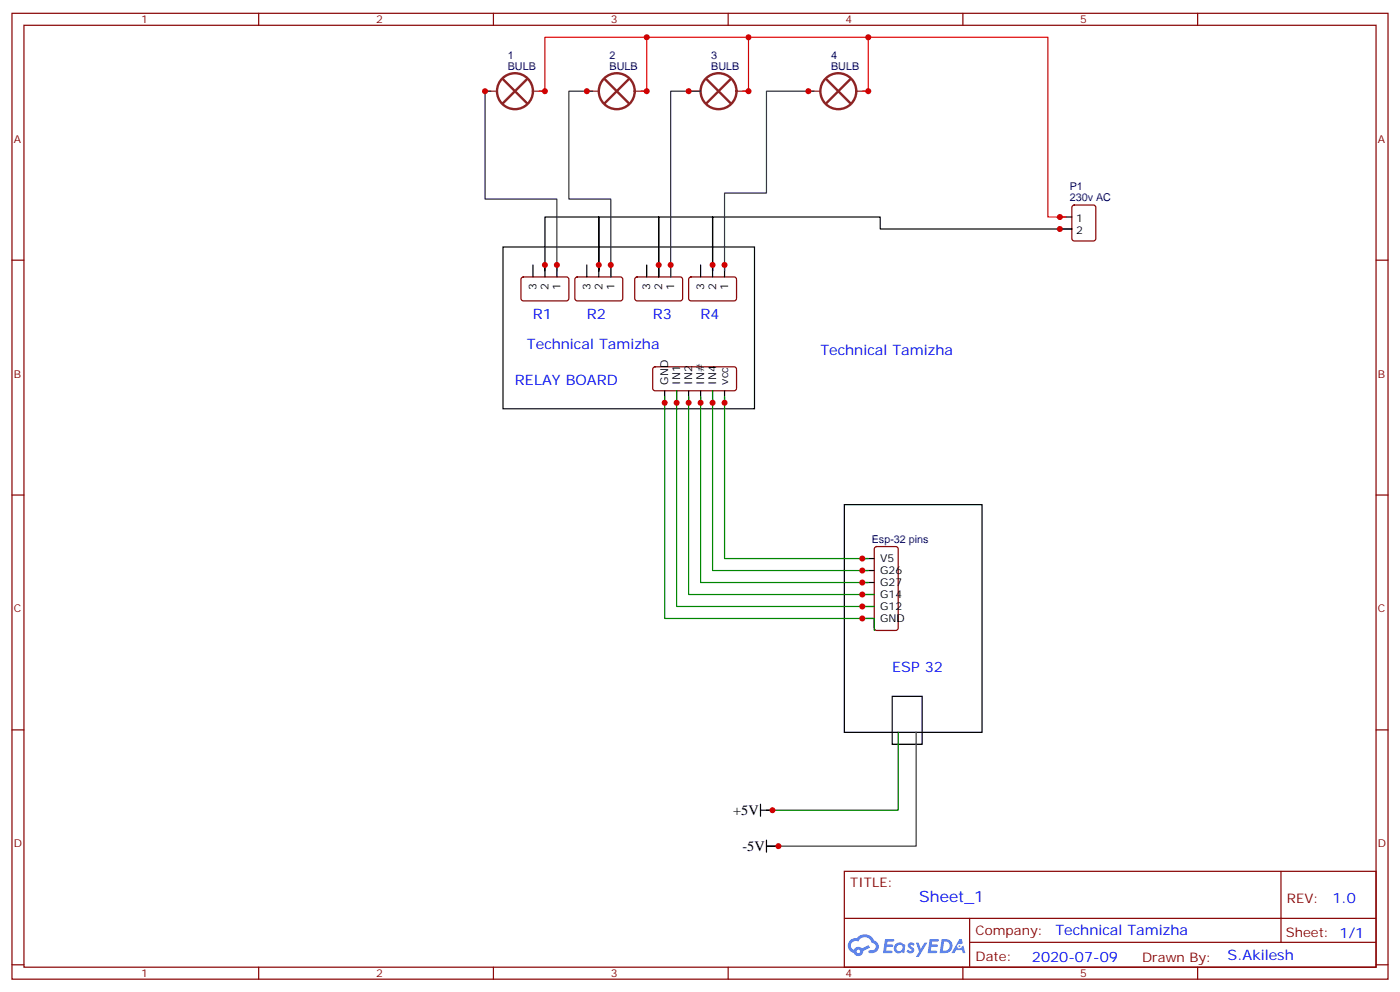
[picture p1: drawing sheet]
<svg xmlns="http://www.w3.org/2000/svg" width="412mm" height="292mm" viewBox="0 0 412 292" stroke-linecap="round" stroke-linejoin="round" font-family="sans-serif">
<g fill="none" stroke="#870000" stroke-width=".35">
<path d="M3.5 3.9h405.4v284.4h-405.4zM7.1 7.4h398.2v277.3h-398.2zM76.2 3.9v3.5M145.3 3.9v3.5M214.5 3.9v3.5M283.6 3.9v3.5M352.8 3.9v3.5M3.5 76.6h3.6M405.3 76.6h3.6M3.5 145.7h3.6M405.3 145.7h3.6M3.5 214.9h3.6"/>
<path d="M405.3 214.9h3.6M248.7 256.5h156.6v28.2h-156.6zM377.3 256.5v20.9M248.7 270.4h156.5M285.6 277.4h119.6M285.6 270.4v14.1M3.5 284h3.6M76.2 284.7v3.6M145.3 284.7v3.6M214.5 284.7v3.6M283.6 284.7v3.6M352.8 284.7v3.6"/>
<path d="M405.3 284h3.6"/>
</g>
<g fill="#5487ff">
<path d="M267.7 277.7a1.22 1.22 0 0 1 1.7 .2l-.4 .6a.47 .47 0 0 0-.3-.4 .47 .47 0 0 0-.5 .2l.1 .2a1.14 1.14 0 0 1 .8 1.8 1.14 1.14 0 0 1-1.9 0l-.2-.2 .5-.6 .7 .5a.29 .29 0 0 0 .3-.3 .29 .29 0 0 0-.2-.3 1.04 1.04 0 0 1-.6-1.7z"/>
<path d="M260.7 276.4h2.4l.3 .2-.2 .5-1.8 .1-.1 .8h1.5l.3 .4-.3 .4h-1.6l-.2 1.1h1.7l.2 .3-.2 .3-2.6 .1z"/>
<path d="M273.8 276.4h2.4l.3 .2-.1 .5-1.8 .1-.2 .8h1.6l.3 .4-.4 .4h-1.6l-.1 1.1h1.7l.2 .3-.2 .3-2.6 .1z"/>
<path d="M282.6 276.4h.7l.3 1.3-.6 .3a.69 .69 0 0 0-1 .3 .69 .69 0 0 0 .4 .9 .69 .69 0 0 0 .9-.6l.5-.2 .6 2.2h-.8l-.2-.9h-1.8l-.5 .9h-.8z"/>
<path d="M269.8 277.5h.8l.6 1.8 1.1-1.8h.9l-2.6 4.2h-.8l.9-1.5z"/>
<path d="M277.4 276.4l-.6 4.2h1.3a2.11 2.11 0 0 0 2.5-2.1 2.11 2.11 0 0 0-2.5-2.1zM278.1 277.2a1.39 1.39 0 0 1 1.7 1.4 1.39 1.39 0 0 1-1.8 1.3h-.3z"/>
<path d="M263.7 278.1a1.54 1.54 0 0 0-.1 2.1 1.54 1.54 0 0 0 2.2 .1l.6 .3 .3-2.3-.2-.3h-.4a1.49 1.49 0 0 0-2.4 .1zM264 279.1a.94 .94 0 0 1 1.8 0 .94 .94 0 0 1-1.8 0z"/>
<path d="M250.4 276.8a2.18 2.18 0 0 0 1.1 3.7 1.44 1.44 0 0 0 1.6 .9 1.44 1.44 0 0 0 1.2-1.4l2-1-.5-.8-1.9 1a1.47 1.47 0 0 0-2.4 .4 1.39 1.39 0 0 1-.7-1.9 1.39 1.39 0 0 1 2-.5 2.12 2.12 0 0 1 2.2-1.3 2.12 2.12 0 0 1 1.9 1.7 1.14 1.14 0 0 1 1.1 1.4 1.14 1.14 0 0 1-1.7 .7 .43 .43 0 0 0-.5 .4 .43 .43 0 0 0 .4 .5 1.98 1.98 0 0 0 2.5-1.2 1.98 1.98 0 0 0-1.2-2.6 3.1 3.1 0 0 0-5.3-.6l-.9 .1zM252.3 280.1a.55 .55 0 0 1 1.1 0 .55 .55 0 0 1-1.1 0z"/>
<circle cx="282.6" cy="278.5" r=".26"/>
</g>
<path d="M316 60.6l.4-.2h5.7l.6 .4 .1 9.4-.5 .7h-5.9l-.6-.4-.1-9.4zM153.7 81.7l.5-.2 12.9 .1 .5 .6-.1 6-.6 .4-13-.1-.4-.6v-5.7zM169.6 81.7l.4-.2 13 .1 .4 .6v6l-.7 .4-12.9-.1-.5-.6v-5.7zM187.2 81.7l.5-.2 13 .1 .4 .6-.1 6-.6 .4-13-.1-.4-.6v-5.7zM203.1 81.7l.5-.2 12.9 .1 .5 .6-.1 6-.6 .4-13-.1-.5-.6v-5.7zM192.5 108.2l.5-.2h23.5l.5 .7-.1 5.9-.6 .4h-23.6l-.4-.7v-5.6zM257.8 161.1l.4-.2h5.7l.6 .4 .1 23.6-.5 .6-5.9 .1-.6-.5-.1-23.5z" fill="none" stroke="#870000" stroke-width=".35"/>
<g fill="none" stroke="#000" stroke-width=".35">
<path d="M148.2 72.7h74v47.6h-74zM157 78v3.5M160.5 78v3.5M164 78v3.5M172.9 78v3.5M176.4 78v3.5M179.9 78v3.5M190.5 78v3.5M194 78v3.5M197.6 78v3.5M206.4 78v3.5M209.9 78v3.5"/>
<path d="M213.4 78v3.5M312.2 67.4h3.5h-56.4v-3.5h-49.4v15.9v-15.9h-15.9v17.6v-17.6h-17.6v15.9v-15.9h-15.9v15.9M312.2 63.9h3.5M195.8 115v3.6M199.3 115v3.6M202.8 115v3.6M206.4 115v3.6M209.9 115v3.6M213.4 115v3.6M248.7 148.6h40.6v67h-40.6zM254 164.4h3.5M254 168h3.5"/>
<path d="M254 171.5h3.5M254 175h3.5M254 178.5h3.5M254 182.1h3.5M262.8 205h8.8v14.1h-8.8zM224 238.5h3.5M224 236.7v3.6M225.8 249.1h3.5M225.8 247.3v3.6"/>
</g>
<path d="M195.8 116.8v65.3h61.7v3.5M199.3 115v63.5h58.2M202.8 116.8v58.2h54.7M206.4 116.8v54.7h49.4M209.9 115v53h45.9M213.4 116.8v47.6h42.4M264.6 215.6v22.9h-38.8" fill="none" stroke="#008700" stroke-width=".35"/>
<path d="M144.6 26.8h-1.7v31.8h21.1v21.2M174.6 26.8h-7v31.8h12.3v22.9M206.4 26.8h-8.8v54.7M239.9 26.8h-14.1v30h-12.4v23M269.9 215.6v33.5h-44.1" fill="none" stroke="#333" stroke-width=".35"/>
<g fill="none" stroke="#8c2424" stroke-width=".71">
<path d="M148.2 23.3l7 7.1M155.2 23.3l-7 7.1M178.2 23.3l7 7.1M185.2 23.3l-7 7.1M208.1 23.3l7.1 7.1M215.2 23.3l-7.1 7.1M243.4 23.3l7.1 7.1M250.5 23.3l-7.1 7.1"/>
<circle cx="151.7" cy="26.8" r="5.3"/>
<circle cx="181.7" cy="26.8" r="5.3"/>
<circle cx="211.7" cy="26.8" r="5.3"/>
<circle cx="246.9" cy="26.8" r="5.3"/>
</g>
<path d="M142.9 26.8h3.5M157 26.8h3.5M172.9 26.8h3.5M187 26.8h3.5M202.8 26.8h3.6M217 26.8h3.5M238.1 26.8h3.6M252.2 26.8h3.6" fill="none" stroke="#8c2424" stroke-width=".35"/>
<path d="M190.5 11v15.8h-1.8M220.5 11v15.8h-1.8M255.8 11v15.8h-1.8M158.7 26.8h1.8v-15.8h148.2v52.9h5.3" fill="none" stroke="#f00" stroke-width=".35"/>
<g fill="#c00">
<circle cx="142.9" cy="26.8" r=".88"/>
<circle cx="197.6" cy="78" r=".88"/>
<circle cx="202.8" cy="26.8" r=".88"/>
<circle cx="164" cy="78" r=".88"/>
<circle cx="220.5" cy="26.8" r=".88"/>
<circle cx="190.5" cy="26.8" r=".88"/>
<circle cx="160.5" cy="26.8" r=".88"/>
<circle cx="255.8" cy="26.8" r=".88"/>
<circle cx="255.8" cy="11" r=".88"/>
<circle cx="160.5" cy="78" r=".88"/>
<circle cx="227.5" cy="238.5" r=".88"/>
<circle cx="254" cy="164.4" r=".88"/>
<circle cx="213.4" cy="118.6" r=".88"/>
<circle cx="254" cy="171.5" r=".88"/>
<circle cx="206.4" cy="118.6" r=".88"/>
<circle cx="254" cy="178.5" r=".88"/>
<circle cx="199.3" cy="118.6" r=".88"/>
<circle cx="195.8" cy="118.6" r=".88"/>
<circle cx="254" cy="182.1" r=".88"/>
<circle cx="202.8" cy="118.6" r=".88"/>
<circle cx="254" cy="175" r=".88"/>
<circle cx="209.9" cy="118.6" r=".88"/>
<circle cx="254" cy="168" r=".88"/>
<circle cx="229.3" cy="249.1" r=".88"/>
<circle cx="176.4" cy="78" r=".88"/>
<circle cx="194" cy="78" r=".88"/>
<circle cx="209.9" cy="78" r=".88"/>
<circle cx="312.2" cy="67.4" r=".88"/>
<circle cx="312.2" cy="63.9" r=".88"/>
<circle cx="190.5" cy="11" r=".88"/>
<circle cx="220.5" cy="11" r=".88"/>
<circle cx="172.9" cy="26.8" r=".88"/>
<circle cx="179.9" cy="78" r=".88"/>
<circle cx="238.1" cy="26.8" r=".88"/>
<circle cx="213.4" cy="78" r=".88"/>
</g>
<text font-size="4.6" fill="#00f" x="270.8" y="265.5">Sheet_1</text>
<g font-size="4.2" fill="#00f">
<text x="157" y="93.9">R1</text>
<text x="172.9" y="93.9">R2</text>
<text x="192.3" y="93.9">R3</text>
<text x="206.4" y="93.9">R4</text>
<text x="155.2" y="102.7">Technical Tamizha</text>
<text x="241.7" y="104.5">Technical Tamizha</text>
<text x="151.7" y="113.3">RELAY BOARD</text>
<text x="262.8" y="197.9">ESP 32</text>
<text x="392.5" y="265.8">1.0</text>
<text x="310.9" y="275.3">Technical Tamizha</text>
<text x="304" y="283.1">2020-07-09</text>
<text x="361.6" y="282.6">S.Akilesh</text>
</g>
<g font-size="4.2">
<text x="215.9" y="240">+5V</text>
<text x="218.7" y="250.6">-5V</text>
</g>
<g font-size="3.9" fill="#800">
<text x="250.5" y="261.1">TITLE:</text>
<text x="379.1" y="265.8">REV:</text>
<text x="287.4" y="275.3">Company:</text>
<text x="378.7" y="275.9">Sheet: 1/1</text>
<text x="287.4" y="283">Date:</text>
<text x="336.4" y="283.1">Drawn By:</text>
</g>
<g font-size="3.2" fill="#800">
<text x="41.6" y="6.9">1</text>
<text x="110.8" y="6.9">2</text>
<text x="179.9" y="6.9">3</text>
<text x="249.1" y="6.9">4</text>
<text x="318.2" y="6.9">5</text>
<text x="4.1" y="42">A</text>
<text x="405.9" y="42">A</text>
<text x="4.1" y="111.2">B</text>
<text x="405.9" y="111.2">B</text>
<text x="4.1" y="180.3">C</text>
<text x="405.9" y="180.3">C</text>
<text x="4.1" y="249.4">D</text>
<text x="405.9" y="249.4">D</text>
<text x="41.6" y="287.7">1</text>
<text x="110.8" y="287.7">2</text>
<text x="179.9" y="287.7">3</text>
<text x="249.1" y="287.7">4</text>
<text x="318.2" y="287.7">5</text>
</g>
<g font-size="3.2" fill="#000080">
<text x="149.6" y="17.3">1</text>
<text x="179.5" y="17.3">2</text>
<text x="209.5" y="17.3">3</text>
<text x="244.8" y="17.3">4</text>
<text x="149.6" y="20.5">BULB</text>
<text x="179.5" y="20.5">BULB</text>
<text x="209.5" y="20.5">BULB</text>
<text x="244.8" y="20.5">BULB</text>
<text x="315.1" y="59.3">230v AC</text>
<text x="315.1" y="56.1">P1</text>
<text x="256.8" y="159.8">Esp-32 pins</text>
</g>
<g font-size="3.2">
<text x="317" y="65.3">1</text>
<text x="317" y="68.8">2</text>
<text x="158" y="85.3" transform="rotate(-90 158 85.3)">3</text>
<text x="161.6" y="85.3" transform="rotate(-90 161.6 85.3)">2</text>
<text x="165.1" y="85.3" transform="rotate(-90 165.1 85.3)">1</text>
<text x="173.9" y="85.3" transform="rotate(-90 173.9 85.3)">3</text>
<text x="177.4" y="85.3" transform="rotate(-90 177.4 85.3)">2</text>
<text x="181" y="85.3" transform="rotate(-90 181 85.3)">1</text>
<text x="191.6" y="85.3" transform="rotate(-90 191.6 85.3)">3</text>
<text x="195.1" y="85.3" transform="rotate(-90 195.1 85.3)">2</text>
<text x="198.6" y="85.3" transform="rotate(-90 198.6 85.3)">1</text>
<text x="207.4" y="85.3" transform="rotate(-90 207.4 85.3)">3</text>
<text x="211" y="85.3" transform="rotate(-90 211 85.3)">2</text>
<text x="214.5" y="85.3" transform="rotate(-90 214.5 85.3)">1</text>
<text x="196.8" y="113.3" transform="rotate(-90 196.8 113.3)">GND</text>
<text x="200.4" y="113.3" transform="rotate(-90 200.4 113.3)">IN1</text>
<text x="203.9" y="113.3" transform="rotate(-90 203.9 113.3)">IN2</text>
<text x="207.4" y="113.3" transform="rotate(-90 207.4 113.3)">IN#</text>
<text x="211" y="113.3" transform="rotate(-90 211 113.3)">IN4</text>
<text x="214.5" y="113.3" transform="rotate(-90 214.5 113.3)">vcc</text>
<text x="259.3" y="165.5">V5</text>
<text x="259.3" y="169">G26</text>
<text x="259.3" y="172.5">G27</text>
<text x="259.3" y="176.1">G14</text>
<text x="259.3" y="179.6">G12</text>
<text x="259.3" y="183.1">GND</text>
</g>
</svg>
